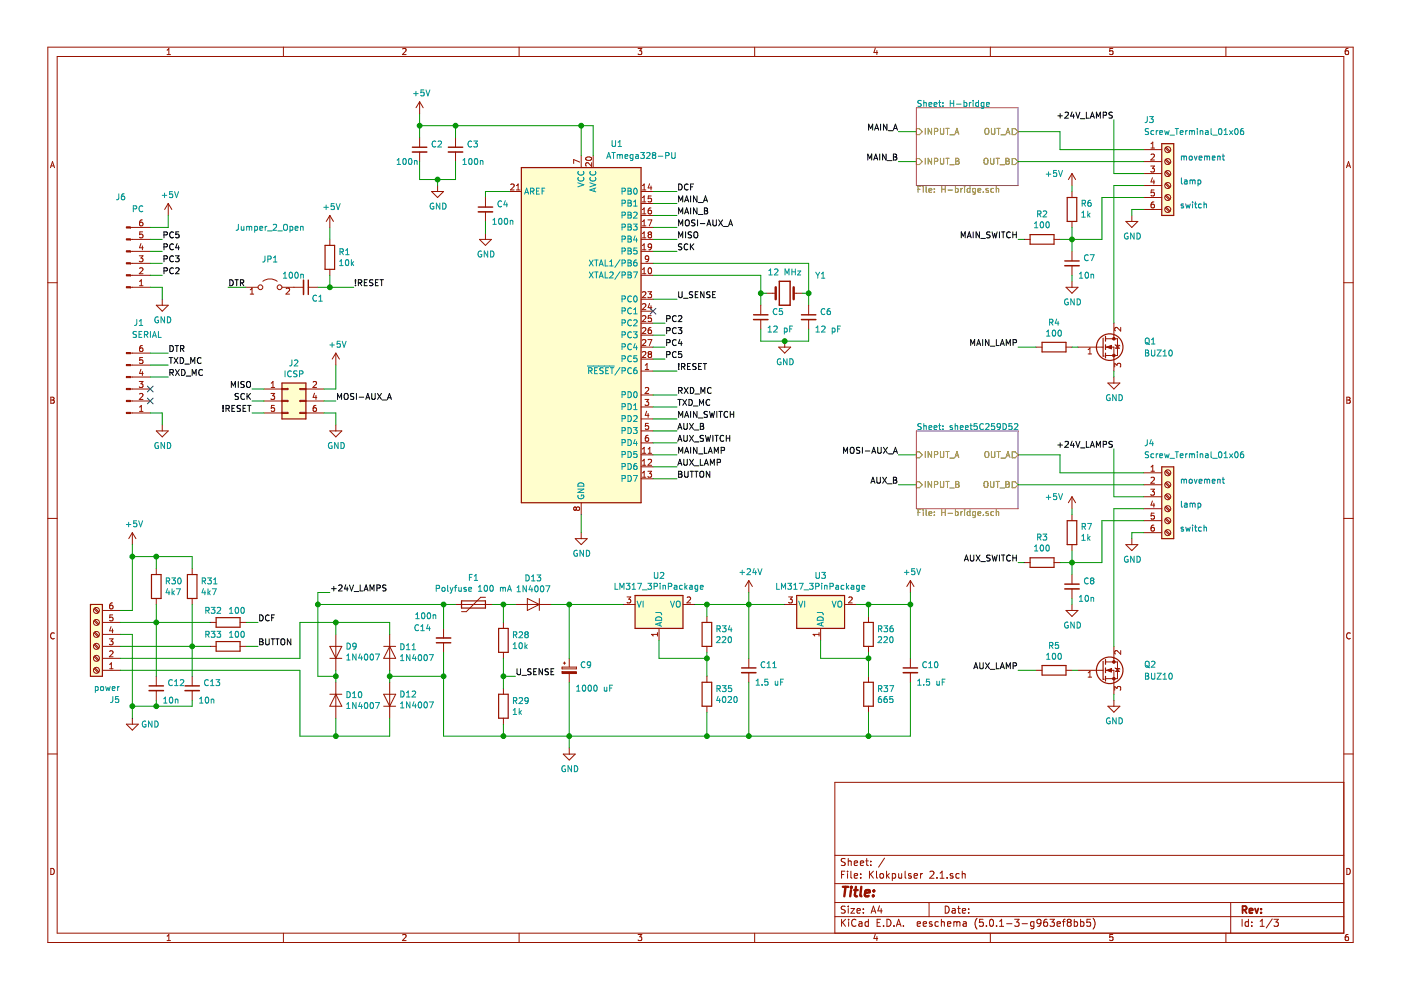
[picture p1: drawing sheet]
EESchema Schematic File Version 4
LIBS:Klokpulser 2.1-cache
EELAYER 26 0
EELAYER END
$Descr A4 11693 8268
encoding utf-8
Sheet 1 3
Title ""
Date ""
Rev ""
Comp ""
Comment1 ""
Comment2 ""
Comment3 ""
Comment4 ""
$EndDescr
$Comp
L MCU_Microchip_ATmega:ATmega328-PU U1
U 1 1
P 4850 2800
F 0 "U1" H 5200 4400 50  0000 R CNN
F 1 "ATmega328-PU" H 5650 4300 50  0000 R CNN
F 2 "Package_DIP:DIP-28_W7.62mm" H 4850 2800 50  0001 C CIN
F 3 "http://ww1.microchip.com/downloads/en/DeviceDoc/ATmega328_P%20AVR%20MCU%20with%20picoPower%20Technology%20Data%20Sheet%2040001984A.pdf" H 4850 2800 50  0001 C CNN
	1    4850 2800
	1    0    0    -1  
$EndComp
Wire Wire Line
	5650 3100 5450 3100
Text Label 5650 3100 0    50   ~ 0
!RESET
Wire Wire Line
	4950 1300 4950 1050
Wire Wire Line
	4950 1050 4850 1050
Wire Wire Line
	4850 1300 4850 1050
Connection ~ 4850 1050
Wire Wire Line
	4850 1050 3800 1050
$Comp
L power:GND #PWR08
U 1 1
P 4850 4450
F 0 "#PWR08" H 4850 4200 50  0001 C CNN
F 1 "GND" H 4855 4277 50  0000 C CNN
F 2 "" H 4850 4450 50  0001 C CNN
F 3 "" H 4850 4450 50  0001 C CNN
	1    4850 4450
	1    0    0    -1  
$EndComp
$Comp
L Device:C_Small C3
U 1 1
P 3800 1250
F 0 "C3" H 3892 1296 50  0000 L CNN
F 1 "100n" H 3850 1150 50  0000 L CNN
F 2 "Capacitor_THT:C_Rect_L7.0mm_W3.5mm_P2.50mm_P5.00mm" H 3800 1250 50  0001 C CNN
F 3 "~" H 3800 1250 50  0001 C CNN
	1    3800 1250
	1    0    0    -1  
$EndComp
$Comp
L Device:C_Small C2
U 1 1
P 3500 1250
F 0 "C2" H 3592 1296 50  0000 L CNN
F 1 "100n" H 3300 1150 50  0000 L CNN
F 2 "Capacitor_THT:C_Rect_L7.0mm_W3.5mm_P2.50mm_P5.00mm" H 3500 1250 50  0001 C CNN
F 3 "~" H 3500 1250 50  0001 C CNN
	1    3500 1250
	1    0    0    -1  
$EndComp
Wire Wire Line
	3500 1150 3500 1050
Connection ~ 3500 1050
Wire Wire Line
	3500 1050 3500 950 
Wire Wire Line
	3800 1150 3800 1050
Wire Wire Line
	3800 1050 3500 1050
Wire Wire Line
	3500 1350 3500 1500
Wire Wire Line
	3500 1500 3650 1500
Wire Wire Line
	3800 1500 3800 1350
$Comp
L power:GND #PWR04
U 1 1
P 3650 1550
F 0 "#PWR04" H 3650 1300 50  0001 C CNN
F 1 "GND" H 3655 1377 50  0000 C CNN
F 2 "" H 3650 1550 50  0001 C CNN
F 3 "" H 3650 1550 50  0001 C CNN
	1    3650 1550
	1    0    0    -1  
$EndComp
Wire Wire Line
	3650 1550 3650 1500
Connection ~ 3650 1500
Wire Wire Line
	3650 1500 3800 1500
$Comp
L power:+5V #PWR03
U 1 1
P 3500 950
F 0 "#PWR03" H 3500 800 50  0001 C CNN
F 1 "+5V" H 3515 1123 50  0000 C CNN
F 2 "" H 3500 950 50  0001 C CNN
F 3 "" H 3500 950 50  0001 C CNN
	1    3500 950 
	1    0    0    -1  
$EndComp
Wire Wire Line
	4250 1600 4050 1600
Wire Wire Line
	4050 1600 4050 1650
$Comp
L Device:C_Small C4
U 1 1
P 4050 1750
F 0 "C4" H 4142 1796 50  0000 L CNN
F 1 "100n" H 4100 1650 50  0000 L CNN
F 2 "Capacitor_THT:C_Rect_L7.0mm_W3.5mm_P2.50mm_P5.00mm" H 4050 1750 50  0001 C CNN
F 3 "~" H 4050 1750 50  0001 C CNN
	1    4050 1750
	1    0    0    -1  
$EndComp
$Comp
L power:GND #PWR07
U 1 1
P 4050 1950
F 0 "#PWR07" H 4050 1700 50  0001 C CNN
F 1 "GND" H 4055 1777 50  0000 C CNN
F 2 "" H 4050 1950 50  0001 C CNN
F 3 "" H 4050 1950 50  0001 C CNN
	1    4050 1950
	1    0    0    -1  
$EndComp
Wire Wire Line
	4050 1950 4050 1850
Wire Wire Line
	4850 4450 4850 4300
$Comp
L Connector:Screw_Terminal_01x06 J3
U 1 1
P 9750 1450
F 0 "J3" H 9550 1900 50  0000 L CNN
F 1 "Screw_Terminal_01x06" H 9550 1800 50  0000 L CNN
F 2 "Connector_Phoenix_MC:PhoenixContact_MC_1,5_6-G-3.81_1x06_P3.81mm_Horizontal" H 9750 1450 50  0001 C CNN
F 3 "~" H 9750 1450 50  0001 C CNN
	1    9750 1450
	1    0    0    -1  
$EndComp
Wire Wire Line
	5450 2100 5650 2100
Wire Wire Line
	5450 2300 6350 2300
Wire Wire Line
	6350 2300 6350 2450
Wire Wire Line
	5450 2200 6750 2200
Wire Wire Line
	6750 2200 6750 2450
$Comp
L Device:Crystal Y1
U 1 1
P 6550 2450
F 0 "Y1" H 6850 2600 50  0000 C CNN
F 1 "12 MHz" H 6550 2627 50  0000 C CNN
F 2 "Crystal:Crystal_HC49-U_Vertical" H 6550 2450 50  0001 C CNN
F 3 "~" H 6550 2450 50  0001 C CNN
	1    6550 2450
	1    0    0    -1  
$EndComp
Wire Wire Line
	6400 2450 6350 2450
Connection ~ 6350 2450
Wire Wire Line
	6350 2450 6350 2550
Wire Wire Line
	6700 2450 6750 2450
Connection ~ 6750 2450
Wire Wire Line
	6750 2450 6750 2550
$Comp
L Device:C_Small C5
U 1 1
P 6350 2650
F 0 "C5" H 6442 2696 50  0000 L CNN
F 1 "12 pF" H 6400 2550 50  0000 L CNN
F 2 "Capacitor_THT:C_Rect_L7.0mm_W2.0mm_P5.00mm" H 6350 2650 50  0001 C CNN
F 3 "~" H 6350 2650 50  0001 C CNN
	1    6350 2650
	1    0    0    -1  
$EndComp
$Comp
L Device:C_Small C6
U 1 1
P 6750 2650
F 0 "C6" H 6842 2696 50  0000 L CNN
F 1 "12 pF" H 6800 2550 50  0000 L CNN
F 2 "Capacitor_THT:C_Rect_L7.0mm_W2.0mm_P5.00mm" H 6750 2650 50  0001 C CNN
F 3 "~" H 6750 2650 50  0001 C CNN
	1    6750 2650
	1    0    0    -1  
$EndComp
Wire Wire Line
	6350 2750 6350 2850
Wire Wire Line
	6350 2850 6550 2850
Wire Wire Line
	6750 2850 6750 2750
$Comp
L power:GND #PWR09
U 1 1
P 6550 2850
F 0 "#PWR09" H 6550 2600 50  0001 C CNN
F 1 "GND" H 6555 2677 50  0000 C CNN
F 2 "" H 6550 2850 50  0001 C CNN
F 3 "" H 6550 2850 50  0001 C CNN
	1    6550 2850
	1    0    0    -1  
$EndComp
Connection ~ 6550 2850
Wire Wire Line
	6550 2850 6750 2850
Wire Wire Line
	5450 1700 5650 1700
Wire Wire Line
	5450 1800 5650 1800
Text Label 5650 1700 0    50   ~ 0
MAIN_A
Text Label 5650 1800 0    50   ~ 0
MAIN_B
Wire Wire Line
	5450 1900 5650 1900
Wire Wire Line
	5450 3600 5650 3600
Text Label 5650 1900 0    50   ~ 0
MOSI-AUX_A
Text Label 5650 3600 0    50   ~ 0
AUX_B
Wire Wire Line
	5450 2000 5650 2000
Text Label 5650 2000 0    50   ~ 0
MISO
Text Label 5650 2100 0    50   ~ 0
SCK
$Comp
L Connector_Generic:Conn_02x03_Odd_Even J2
U 1 1
P 2400 3350
F 0 "J2" H 2450 3667 50  0000 C CNN
F 1 "ICSP" H 2450 3576 50  0000 C CNN
F 2 "Connector_PinHeader_2.54mm:PinHeader_2x03_P2.54mm_Vertical" H 2400 3350 50  0001 C CNN
F 3 "~" H 2400 3350 50  0001 C CNN
	1    2400 3350
	1    0    0    -1  
$EndComp
Wire Wire Line
	2700 3250 2800 3250
Wire Wire Line
	2700 3350 2800 3350
Wire Wire Line
	2700 3450 2800 3450
Wire Wire Line
	2800 3450 2800 3550
$Comp
L power:GND #PWR06
U 1 1
P 2800 3550
F 0 "#PWR06" H 2800 3300 50  0001 C CNN
F 1 "GND" H 2805 3377 50  0000 C CNN
F 2 "" H 2800 3550 50  0001 C CNN
F 3 "" H 2800 3550 50  0001 C CNN
	1    2800 3550
	1    0    0    -1  
$EndComp
Wire Wire Line
	2800 3250 2800 3050
$Comp
L power:+5V #PWR05
U 1 1
P 2800 3050
F 0 "#PWR05" H 2800 2900 50  0001 C CNN
F 1 "+5V" H 2815 3223 50  0000 C CNN
F 2 "" H 2800 3050 50  0001 C CNN
F 3 "" H 2800 3050 50  0001 C CNN
	1    2800 3050
	1    0    0    -1  
$EndComp
Wire Wire Line
	2200 3250 2100 3250
Wire Wire Line
	2200 3350 2100 3350
Wire Wire Line
	2200 3450 2100 3450
Text Label 2100 3450 2    50   ~ 0
!RESET
Text Label 2100 3350 2    50   ~ 0
SCK
Text Label 2100 3250 2    50   ~ 0
MISO
Text Label 2800 3350 0    50   ~ 0
MOSI-AUX_A
$Comp
L Connector:Conn_01x06_Male J1
U 1 1
P 1050 3250
F 0 "J1" H 1200 2700 50  0000 R CNN
F 1 "SERIAL" H 1350 2800 50  0000 R CNN
F 2 "Connector_PinHeader_2.54mm:PinHeader_1x06_P2.54mm_Vertical" H 1050 3250 50  0001 C CNN
F 3 "~" H 1050 3250 50  0001 C CNN
	1    1050 3250
	1    0    0    1   
$EndComp
Wire Wire Line
	1250 3450 1350 3450
Wire Wire Line
	1350 3450 1350 3550
$Comp
L power:GND #PWR01
U 1 1
P 1350 3550
F 0 "#PWR01" H 1350 3300 50  0001 C CNN
F 1 "GND" H 1355 3377 50  0000 C CNN
F 2 "" H 1350 3550 50  0001 C CNN
F 3 "" H 1350 3550 50  0001 C CNN
	1    1350 3550
	1    0    0    -1  
$EndComp
Wire Wire Line
	1250 2950 1400 2950
Wire Wire Line
	1250 3050 1400 3050
Wire Wire Line
	1250 3150 1400 3150
Text Label 1400 2950 0    50   ~ 0
DTR
Text Label 1400 3050 0    50   ~ 0
TXD_MC
Text Label 1400 3150 0    50   ~ 0
RXD_MC
Wire Wire Line
	5450 3300 5650 3300
Wire Wire Line
	5450 3400 5650 3400
Text Label 5650 3300 0    50   ~ 0
RXD_MC
Text Label 5650 3400 0    50   ~ 0
TXD_MC
$Comp
L Device:C_Small C1
U 1 1
P 2550 2400
F 0 "C1" V 2642 2446 50  0000 L CNN
F 1 "100n" V 2450 2200 50  0000 L CNN
F 2 "Capacitor_THT:C_Rect_L7.0mm_W3.5mm_P2.50mm_P5.00mm" H 2550 2400 50  0001 C CNN
F 3 "~" H 2550 2400 50  0001 C CNN
	1    2550 2400
	0    1    1    0   
$EndComp
$Comp
L Device:R R1
U 1 1
P 2750 2150
F 0 "R1" H 2820 2196 50  0000 L CNN
F 1 "10k" H 2820 2105 50  0000 L CNN
F 2 "Resistor_THT:R_Axial_DIN0207_L6.3mm_D2.5mm_P10.16mm_Horizontal" V 2680 2150 50  0001 C CNN
F 3 "~" H 2750 2150 50  0001 C CNN
	1    2750 2150
	1    0    0    -1  
$EndComp
Wire Wire Line
	2650 2400 2750 2400
Wire Wire Line
	2750 2300 2750 2400
Connection ~ 2750 2400
Wire Wire Line
	2750 2400 2950 2400
Wire Wire Line
	2750 2000 2750 1900
$Comp
L power:+5V #PWR02
U 1 1
P 2750 1900
F 0 "#PWR02" H 2750 1750 50  0001 C CNN
F 1 "+5V" H 2765 2073 50  0000 C CNN
F 2 "" H 2750 1900 50  0001 C CNN
F 3 "" H 2750 1900 50  0001 C CNN
	1    2750 1900
	1    0    0    -1  
$EndComp
Text Label 2950 2400 0    50   ~ 0
!RESET
Wire Wire Line
	8500 1100 8850 1100
Wire Wire Line
	8850 1100 8850 1250
Wire Wire Line
	9550 1750 9450 1750
$Comp
L power:GND #PWR0105
U 1 1
P 9300 3150
F 0 "#PWR0105" H 9300 2900 50  0001 C CNN
F 1 "GND" H 9305 2977 50  0000 C CNN
F 2 "" H 9300 3150 50  0001 C CNN
F 3 "" H 9300 3150 50  0001 C CNN
	1    9300 3150
	1    0    0    -1  
$EndComp
Wire Wire Line
	9550 1450 9300 1450
Wire Wire Line
	9300 1450 9300 1000
Wire Wire Line
	7650 1100 7500 1100
Wire Wire Line
	7650 1350 7500 1350
Text Label 7500 1100 2    50   ~ 0
MAIN_A
Text Label 7500 1350 2    50   ~ 0
MAIN_B
Wire Wire Line
	8850 1250 9550 1250
$Sheet
S 7650 900  850  650 
U 5C1E93EA
F0 "H-bridge" 50
F1 "H-bridge.sch" 50
F2 "OUT_A" O R 8500 1100 50 
F3 "OUT_B" O R 8500 1350 50 
F4 "INPUT_A" I L 7650 1100 50 
F5 "INPUT_B" I L 7650 1350 50 
$EndSheet
Wire Wire Line
	5450 3800 5650 3800
Wire Wire Line
	5450 3900 5650 3900
Text Label 5650 3800 0    50   ~ 0
MAIN_LAMP
Text Label 5650 3900 0    50   ~ 0
AUX_LAMP
$Comp
L Device:Q_NMOS_GDS Q1
U 1 1
P 9200 2900
F 0 "Q1" H 9550 2950 50  0000 L CNN
F 1 "BUZ10" H 9550 2850 50  0000 L CNN
F 2 "Package_TO_SOT_THT:TO-220-3_Vertical" H 9400 3000 50  0001 C CNN
F 3 "~" H 9200 2900 50  0001 C CNN
	1    9200 2900
	1    0    0    -1  
$EndComp
Wire Wire Line
	8500 1350 9550 1350
$Comp
L Device:R R4
U 1 1
P 8800 2900
F 0 "R4" V 8593 2900 50  0000 C CNN
F 1 "100" V 8684 2900 50  0000 C CNN
F 2 "Resistor_THT:R_Axial_DIN0207_L6.3mm_D2.5mm_P10.16mm_Horizontal" V 8730 2900 50  0001 C CNN
F 3 "~" H 8800 2900 50  0001 C CNN
	1    8800 2900
	0    1    1    0   
$EndComp
Wire Wire Line
	8950 2900 9000 2900
Wire Wire Line
	8650 2900 8500 2900
Text Label 8500 2900 2    50   ~ 0
MAIN_LAMP
$Comp
L Device:R R6
U 1 1
P 8950 1750
F 0 "R6" H 8880 1704 50  0000 R CNN
F 1 "1k" H 8880 1795 50  0000 R CNN
F 2 "Resistor_THT:R_Axial_DIN0207_L6.3mm_D2.5mm_P10.16mm_Horizontal" V 8880 1750 50  0001 C CNN
F 3 "~" H 8950 1750 50  0001 C CNN
	1    8950 1750
	-1   0    0    1   
$EndComp
$Comp
L Device:R R2
U 1 1
P 8700 2000
F 0 "R2" V 8907 2000 50  0000 C CNN
F 1 "100" V 8816 2000 50  0000 C CNN
F 2 "Resistor_THT:R_Axial_DIN0207_L6.3mm_D2.5mm_P10.16mm_Horizontal" V 8630 2000 50  0001 C CNN
F 3 "~" H 8700 2000 50  0001 C CNN
	1    8700 2000
	0    -1   -1   0   
$EndComp
$Comp
L Device:C_Small C7
U 1 1
P 8950 2200
F 0 "C7" H 9042 2246 50  0000 L CNN
F 1 "10n" H 9000 2100 50  0000 L CNN
F 2 "Capacitor_THT:C_Rect_L7.0mm_W3.5mm_P2.50mm_P5.00mm" H 8950 2200 50  0001 C CNN
F 3 "~" H 8950 2200 50  0001 C CNN
	1    8950 2200
	1    0    0    -1  
$EndComp
Wire Wire Line
	9300 3100 9300 3150
Wire Wire Line
	8850 2000 8950 2000
Wire Wire Line
	9200 2000 9200 1650
Wire Wire Line
	9200 1650 9550 1650
Wire Wire Line
	8950 2100 8950 2000
Connection ~ 8950 2000
Wire Wire Line
	8950 2000 9200 2000
Wire Wire Line
	8950 1900 8950 2000
$Comp
L power:GND #PWR0107
U 1 1
P 8950 2350
F 0 "#PWR0107" H 8950 2100 50  0001 C CNN
F 1 "GND" H 8955 2177 50  0000 C CNN
F 2 "" H 8950 2350 50  0001 C CNN
F 3 "" H 8950 2350 50  0001 C CNN
	1    8950 2350
	1    0    0    -1  
$EndComp
$Comp
L power:GND #PWR0108
U 1 1
P 9450 1800
F 0 "#PWR0108" H 9450 1550 50  0001 C CNN
F 1 "GND" H 9455 1627 50  0000 C CNN
F 2 "" H 9450 1800 50  0001 C CNN
F 3 "" H 9450 1800 50  0001 C CNN
	1    9450 1800
	1    0    0    -1  
$EndComp
Wire Wire Line
	9450 1800 9450 1750
Wire Wire Line
	8950 2350 8950 2300
Wire Wire Line
	8550 2000 8500 2000
Text Label 8500 2000 2    50   ~ 0
MAIN_SWITCH
$Comp
L power:+5V #PWR0109
U 1 1
P 8950 1550
F 0 "#PWR0109" H 8950 1400 50  0001 C CNN
F 1 "+5V" H 8800 1650 50  0000 C CNN
F 2 "" H 8950 1550 50  0001 C CNN
F 3 "" H 8950 1550 50  0001 C CNN
	1    8950 1550
	1    0    0    -1  
$EndComp
Wire Wire Line
	8950 1600 8950 1550
Wire Wire Line
	9300 1550 9300 2700
Text Notes 9850 1350 0    50   ~ 0
movement
Text Notes 9850 1550 0    50   ~ 0
lamp
Text Notes 9850 1750 0    50   ~ 0
switch
$Comp
L Connector:Screw_Terminal_01x06 J4
U 1 1
P 9750 4150
F 0 "J4" H 9550 4600 50  0000 L CNN
F 1 "Screw_Terminal_01x06" H 9550 4500 50  0000 L CNN
F 2 "Connector_Phoenix_MC:PhoenixContact_MC_1,5_6-G-3.81_1x06_P3.81mm_Horizontal" H 9750 4150 50  0001 C CNN
F 3 "~" H 9750 4150 50  0001 C CNN
	1    9750 4150
	1    0    0    -1  
$EndComp
Wire Wire Line
	8500 3800 8850 3800
Wire Wire Line
	8850 3800 8850 3950
Wire Wire Line
	9550 4450 9450 4450
$Comp
L power:GND #PWR0110
U 1 1
P 9300 5850
F 0 "#PWR0110" H 9300 5600 50  0001 C CNN
F 1 "GND" H 9305 5677 50  0000 C CNN
F 2 "" H 9300 5850 50  0001 C CNN
F 3 "" H 9300 5850 50  0001 C CNN
	1    9300 5850
	1    0    0    -1  
$EndComp
Wire Wire Line
	9550 4150 9300 4150
Wire Wire Line
	9300 4150 9300 3750
Wire Wire Line
	7650 3800 7500 3800
Wire Wire Line
	7650 4050 7500 4050
Text Label 7500 3800 2    50   ~ 0
MOSI-AUX_A
Text Label 7500 4050 2    50   ~ 0
AUX_B
Wire Wire Line
	8850 3950 9550 3950
$Sheet
S 7650 3600 850  650 
U 5C259D75
F0 "sheet5C259D52" 50
F1 "H-bridge.sch" 50
F2 "OUT_A" O R 8500 3800 50 
F3 "OUT_B" O R 8500 4050 50 
F4 "INPUT_A" I L 7650 3800 50 
F5 "INPUT_B" I L 7650 4050 50 
$EndSheet
$Comp
L Device:Q_NMOS_GDS Q2
U 1 1
P 9200 5600
F 0 "Q2" H 9550 5650 50  0000 L CNN
F 1 "BUZ10" H 9550 5550 50  0000 L CNN
F 2 "Package_TO_SOT_THT:TO-220-3_Vertical" H 9400 5700 50  0001 C CNN
F 3 "~" H 9200 5600 50  0001 C CNN
	1    9200 5600
	1    0    0    -1  
$EndComp
Wire Wire Line
	8500 4050 9550 4050
$Comp
L Device:R R5
U 1 1
P 8800 5600
F 0 "R5" V 8593 5600 50  0000 C CNN
F 1 "100" V 8684 5600 50  0000 C CNN
F 2 "Resistor_THT:R_Axial_DIN0207_L6.3mm_D2.5mm_P10.16mm_Horizontal" V 8730 5600 50  0001 C CNN
F 3 "~" H 8800 5600 50  0001 C CNN
	1    8800 5600
	0    1    1    0   
$EndComp
Wire Wire Line
	8950 5600 9000 5600
Wire Wire Line
	8650 5600 8500 5600
Text Label 8500 5600 2    50   ~ 0
AUX_LAMP
$Comp
L Device:R R7
U 1 1
P 8950 4450
F 0 "R7" H 8880 4404 50  0000 R CNN
F 1 "1k" H 8880 4495 50  0000 R CNN
F 2 "Resistor_THT:R_Axial_DIN0207_L6.3mm_D2.5mm_P10.16mm_Horizontal" V 8880 4450 50  0001 C CNN
F 3 "~" H 8950 4450 50  0001 C CNN
	1    8950 4450
	-1   0    0    1   
$EndComp
$Comp
L Device:R R3
U 1 1
P 8700 4700
F 0 "R3" V 8907 4700 50  0000 C CNN
F 1 "100" V 8816 4700 50  0000 C CNN
F 2 "Resistor_THT:R_Axial_DIN0207_L6.3mm_D2.5mm_P10.16mm_Horizontal" V 8630 4700 50  0001 C CNN
F 3 "~" H 8700 4700 50  0001 C CNN
	1    8700 4700
	0    -1   -1   0   
$EndComp
$Comp
L Device:C_Small C8
U 1 1
P 8950 4900
F 0 "C8" H 9042 4946 50  0000 L CNN
F 1 "10n" H 9000 4800 50  0000 L CNN
F 2 "Capacitor_THT:C_Rect_L7.0mm_W3.5mm_P2.50mm_P5.00mm" H 8950 4900 50  0001 C CNN
F 3 "~" H 8950 4900 50  0001 C CNN
	1    8950 4900
	1    0    0    -1  
$EndComp
Wire Wire Line
	9300 5800 9300 5850
Wire Wire Line
	8850 4700 8950 4700
Wire Wire Line
	9200 4700 9200 4350
Wire Wire Line
	9200 4350 9550 4350
Wire Wire Line
	8950 4800 8950 4700
Connection ~ 8950 4700
Wire Wire Line
	8950 4700 9200 4700
Wire Wire Line
	8950 4600 8950 4700
$Comp
L power:GND #PWR0112
U 1 1
P 8950 5050
F 0 "#PWR0112" H 8950 4800 50  0001 C CNN
F 1 "GND" H 8955 4877 50  0000 C CNN
F 2 "" H 8950 5050 50  0001 C CNN
F 3 "" H 8950 5050 50  0001 C CNN
	1    8950 5050
	1    0    0    -1  
$EndComp
$Comp
L power:GND #PWR0113
U 1 1
P 9450 4500
F 0 "#PWR0113" H 9450 4250 50  0001 C CNN
F 1 "GND" H 9455 4327 50  0000 C CNN
F 2 "" H 9450 4500 50  0001 C CNN
F 3 "" H 9450 4500 50  0001 C CNN
	1    9450 4500
	1    0    0    -1  
$EndComp
Wire Wire Line
	9450 4500 9450 4450
Wire Wire Line
	8950 5050 8950 5000
Wire Wire Line
	8550 4700 8500 4700
Text Label 8500 4700 2    50   ~ 0
AUX_SWITCH
$Comp
L power:+5V #PWR0114
U 1 1
P 8950 4250
F 0 "#PWR0114" H 8950 4100 50  0001 C CNN
F 1 "+5V" H 8800 4350 50  0000 C CNN
F 2 "" H 8950 4250 50  0001 C CNN
F 3 "" H 8950 4250 50  0001 C CNN
	1    8950 4250
	1    0    0    -1  
$EndComp
Wire Wire Line
	8950 4300 8950 4250
Wire Wire Line
	9300 4250 9300 5400
Text Notes 9850 4050 0    50   ~ 0
movement
Text Notes 9850 4250 0    50   ~ 0
lamp
Text Notes 9850 4450 0    50   ~ 0
switch
Wire Wire Line
	5450 1600 5650 1600
Text Label 5650 1600 0    50   ~ 0
DCF
Wire Wire Line
	5450 3500 5650 3500
Wire Wire Line
	5450 3700 5650 3700
Text Label 5650 3500 0    50   ~ 0
MAIN_SWITCH
Text Label 5650 3700 0    50   ~ 0
AUX_SWITCH
Wire Wire Line
	9300 4250 9550 4250
Wire Wire Line
	9300 1550 9550 1550
NoConn ~ 1250 3250
NoConn ~ 1250 3350
$Comp
L Connector:Screw_Terminal_01x06 J5
U 1 1
P 800 5400
F 0 "J5" H 600 5850 50  0000 L CNN
F 1 "power" H 600 5750 50  0000 L CNN
F 2 "Connector_Phoenix_MC:PhoenixContact_MC_1,5_6-G-3.81_1x06_P3.81mm_Horizontal" H 800 5400 50  0001 C CNN
F 3 "~" H 800 5400 50  0001 C CNN
	1    800  5400
	-1   0    0    1   
$EndComp
$Comp
L Diode:1N4007 D10
U 1 1
P 2800 5850
F 0 "D10" V 2754 5929 50  0000 L CNN
F 1 "1N4007" V 2845 5929 50  0000 L CNN
F 2 "Diode_THT:D_DO-41_SOD81_P10.16mm_Horizontal" H 2800 5675 50  0001 C CNN
F 3 "http://www.vishay.com/docs/88503/1n4001.pdf" H 2800 5850 50  0001 C CNN
	1    2800 5850
	0    1    1    0   
$EndComp
$Comp
L Diode:1N4007 D12
U 1 1
P 3250 5850
F 0 "D12" V 3296 5929 50  0000 L CNN
F 1 "1N4007" V 3205 5929 50  0000 L CNN
F 2 "Diode_THT:D_DO-41_SOD81_P10.16mm_Horizontal" H 3250 5675 50  0001 C CNN
F 3 "http://www.vishay.com/docs/88503/1n4001.pdf" H 3250 5850 50  0001 C CNN
	1    3250 5850
	0    1    -1   0   
$EndComp
$Comp
L Diode:1N4007 D9
U 1 1
P 2800 5450
F 0 "D9" V 2846 5529 50  0000 L CNN
F 1 "1N4007" V 2755 5529 50  0000 L CNN
F 2 "Diode_THT:D_DO-41_SOD81_P10.16mm_Horizontal" H 2800 5275 50  0001 C CNN
F 3 "http://www.vishay.com/docs/88503/1n4001.pdf" H 2800 5450 50  0001 C CNN
	1    2800 5450
	0    1    -1   0   
$EndComp
$Comp
L Diode:1N4007 D11
U 1 1
P 3250 5450
F 0 "D11" V 3204 5529 50  0000 L CNN
F 1 "1N4007" V 3295 5529 50  0000 L CNN
F 2 "Diode_THT:D_DO-41_SOD81_P10.16mm_Horizontal" H 3250 5275 50  0001 C CNN
F 3 "http://www.vishay.com/docs/88503/1n4001.pdf" H 3250 5450 50  0001 C CNN
	1    3250 5450
	0    1    1    0   
$EndComp
Wire Wire Line
	2500 6150 2800 6150
Wire Wire Line
	2800 6150 2800 6000
Wire Wire Line
	2500 5600 2500 6150
Wire Wire Line
	2800 6150 3250 6150
Wire Wire Line
	3250 6150 3250 6000
Connection ~ 2800 6150
Wire Wire Line
	2800 5700 2800 5650
Wire Wire Line
	1000 5500 2500 5500
Wire Wire Line
	2500 5500 2500 5200
Wire Wire Line
	2500 5200 2800 5200
Wire Wire Line
	2800 5200 2800 5300
Wire Wire Line
	2800 5200 3250 5200
Wire Wire Line
	3250 5200 3250 5300
Connection ~ 2800 5200
Wire Wire Line
	2800 5650 2650 5650
Wire Wire Line
	2650 5650 2650 5050
Connection ~ 2800 5650
Wire Wire Line
	2800 5650 2800 5600
Wire Wire Line
	3250 5650 3700 5650
Wire Wire Line
	3700 5650 3700 6150
Wire Wire Line
	3700 6150 4200 6150
Wire Wire Line
	1000 5100 1100 5100
Wire Wire Line
	1100 5100 1100 4650
$Comp
L power:GND #PWR0106
U 1 1
P 1100 6000
F 0 "#PWR0106" H 1100 5750 50  0001 C CNN
F 1 "GND" H 1250 5950 50  0000 C CNN
F 2 "" H 1100 6000 50  0001 C CNN
F 3 "" H 1100 6000 50  0001 C CNN
	1    1100 6000
	1    0    0    -1  
$EndComp
$Comp
L power:+5V #PWR0111
U 1 1
P 1100 4550
F 0 "#PWR0111" H 1100 4400 50  0001 C CNN
F 1 "+5V" H 1115 4723 50  0000 C CNN
F 2 "" H 1100 4550 50  0001 C CNN
F 3 "" H 1100 4550 50  0001 C CNN
	1    1100 4550
	1    0    0    -1  
$EndComp
Wire Wire Line
	2650 5050 2650 4950
Wire Wire Line
	2650 4950 2750 4950
Connection ~ 2650 5050
Text Label 2750 4950 0    50   ~ 0
+24V_LAMPS
Text Label 9300 1000 2    50   ~ 0
+24V_LAMPS
Text Label 9300 3750 2    50   ~ 0
+24V_LAMPS
$Comp
L Diode:1N4007 D13
U 1 1
P 4450 5050
F 0 "D13" H 4450 4834 50  0000 C CNN
F 1 "1N4007" H 4450 4925 50  0000 C CNN
F 2 "Diode_THT:D_DO-41_SOD81_P10.16mm_Horizontal" H 4450 4875 50  0001 C CNN
F 3 "http://www.vishay.com/docs/88503/1n4001.pdf" H 4450 5050 50  0001 C CNN
	1    4450 5050
	-1   0    0    1   
$EndComp
Wire Wire Line
	4600 5050 4750 5050
$Comp
L Device:CP_Small C9
U 1 1
P 4750 5600
F 0 "C9" H 4838 5646 50  0000 L CNN
F 1 "1000 uF " H 4800 5450 50  0000 L CNN
F 2 "Capacitor_THT:CP_Radial_D16.0mm_P7.50mm" H 4750 5600 50  0001 C CNN
F 3 "~" H 4750 5600 50  0001 C CNN
	1    4750 5600
	1    0    0    -1  
$EndComp
Wire Wire Line
	4750 6150 4750 5700
Wire Wire Line
	4750 5500 4750 5050
Wire Wire Line
	3250 5600 3250 5650
Connection ~ 3250 5650
Wire Wire Line
	3250 5650 3250 5700
$Comp
L Device:R R28
U 1 1
P 4200 5350
F 0 "R28" H 4270 5396 50  0000 L CNN
F 1 "10k" H 4270 5305 50  0000 L CNN
F 2 "Resistor_THT:R_Axial_DIN0207_L6.3mm_D2.5mm_P10.16mm_Horizontal" V 4130 5350 50  0001 C CNN
F 3 "~" H 4200 5350 50  0001 C CNN
	1    4200 5350
	1    0    0    -1  
$EndComp
$Comp
L Device:R R29
U 1 1
P 4200 5900
F 0 "R29" H 4270 5946 50  0000 L CNN
F 1 "1k" H 4270 5855 50  0000 L CNN
F 2 "Resistor_THT:R_Axial_DIN0207_L6.3mm_D2.5mm_P10.16mm_Horizontal" V 4130 5900 50  0001 C CNN
F 3 "~" H 4200 5900 50  0001 C CNN
	1    4200 5900
	1    0    0    -1  
$EndComp
Wire Wire Line
	4200 6150 4200 6050
Connection ~ 4200 6150
Wire Wire Line
	4200 5750 4200 5650
Wire Wire Line
	4200 5200 4200 5050
Wire Wire Line
	4200 5050 4300 5050
Wire Wire Line
	4200 5650 4300 5650
Connection ~ 4200 5650
Wire Wire Line
	4200 5650 4200 5500
Text Label 4300 5650 0    50   ~ 0
U_SENSE
$Comp
L power:GND #PWR0119
U 1 1
P 4750 6250
F 0 "#PWR0119" H 4750 6000 50  0001 C CNN
F 1 "GND" H 4755 6077 50  0000 C CNN
F 2 "" H 4750 6250 50  0001 C CNN
F 3 "" H 4750 6250 50  0001 C CNN
	1    4750 6250
	1    0    0    -1  
$EndComp
Wire Wire Line
	4750 6250 4750 6150
Connection ~ 4750 6150
$Comp
L power:+24V #PWR0120
U 1 1
P 6250 4950
F 0 "#PWR0120" H 6250 4800 50  0001 C CNN
F 1 "+24V" H 6265 5123 50  0000 C CNN
F 2 "" H 6250 4950 50  0001 C CNN
F 3 "" H 6250 4950 50  0001 C CNN
	1    6250 4950
	1    0    0    -1  
$EndComp
$Comp
L Device:C_Small C11
U 1 1
P 6250 5600
F 0 "C11" H 6342 5646 50  0000 L CNN
F 1 "1.5 uF" H 6300 5500 50  0000 L CNN
F 2 "Capacitor_THT:C_Rect_L7.0mm_W6.0mm_P5.00mm" H 6250 5600 50  0001 C CNN
F 3 "~" H 6250 5600 50  0001 C CNN
	1    6250 5600
	1    0    0    -1  
$EndComp
Wire Wire Line
	5900 5050 6250 5050
Wire Wire Line
	6250 5500 6250 5050
Connection ~ 6250 5050
Wire Wire Line
	6250 5050 6550 5050
$Comp
L power:+5V #PWR0121
U 1 1
P 7600 4950
F 0 "#PWR0121" H 7600 4800 50  0001 C CNN
F 1 "+5V" H 7615 5123 50  0000 C CNN
F 2 "" H 7600 4950 50  0001 C CNN
F 3 "" H 7600 4950 50  0001 C CNN
	1    7600 4950
	1    0    0    -1  
$EndComp
Wire Wire Line
	5650 2500 5450 2500
Text Label 5650 2500 0    50   ~ 0
U_SENSE
Wire Wire Line
	5450 4000 5650 4000
Text Label 5650 4000 0    50   ~ 0
BUTTON
$Comp
L Device:R R31
U 1 1
P 1600 4900
F 0 "R31" H 1670 4946 50  0000 L CNN
F 1 "4k7" H 1670 4855 50  0000 L CNN
F 2 "Resistor_THT:R_Axial_DIN0207_L6.3mm_D2.5mm_P10.16mm_Horizontal" V 1530 4900 50  0001 C CNN
F 3 "~" H 1600 4900 50  0001 C CNN
	1    1600 4900
	1    0    0    -1  
$EndComp
$Comp
L Device:R R30
U 1 1
P 1300 4900
F 0 "R30" H 1370 4946 50  0000 L CNN
F 1 "4k7" H 1370 4855 50  0000 L CNN
F 2 "Resistor_THT:R_Axial_DIN0207_L6.3mm_D2.5mm_P10.16mm_Horizontal" V 1230 4900 50  0001 C CNN
F 3 "~" H 1300 4900 50  0001 C CNN
	1    1300 4900
	1    0    0    -1  
$EndComp
Wire Wire Line
	1300 5050 1300 5200
Wire Wire Line
	1600 5050 1600 5400
Wire Wire Line
	1300 4750 1300 4650
Wire Wire Line
	1300 4650 1600 4650
Connection ~ 1100 4650
Wire Wire Line
	1100 4650 1100 4550
Wire Wire Line
	1600 4750 1600 4650
$Comp
L Device:C_Small C13
U 1 1
P 1600 5750
F 0 "C13" H 1692 5796 50  0000 L CNN
F 1 "10n" H 1650 5650 50  0000 L CNN
F 2 "Capacitor_THT:C_Rect_L7.0mm_W3.5mm_P2.50mm_P5.00mm" H 1600 5750 50  0001 C CNN
F 3 "~" H 1600 5750 50  0001 C CNN
	1    1600 5750
	1    0    0    -1  
$EndComp
$Comp
L Device:C_Small C12
U 1 1
P 1300 5750
F 0 "C12" H 1392 5796 50  0000 L CNN
F 1 "10n" H 1350 5650 50  0000 L CNN
F 2 "Capacitor_THT:C_Rect_L7.0mm_W3.5mm_P2.50mm_P5.00mm" H 1300 5750 50  0001 C CNN
F 3 "~" H 1300 5750 50  0001 C CNN
	1    1300 5750
	1    0    0    -1  
$EndComp
Wire Wire Line
	1100 5900 1300 5900
Wire Wire Line
	1600 5900 1600 5850
Connection ~ 1100 5900
Wire Wire Line
	1100 5900 1100 6000
Wire Wire Line
	1300 5850 1300 5900
Connection ~ 1300 5900
Wire Wire Line
	1300 5900 1600 5900
Wire Wire Line
	1000 5200 1300 5200
Wire Wire Line
	1300 5200 1300 5650
Connection ~ 1300 5200
Wire Wire Line
	1600 5650 1600 5400
Connection ~ 1600 5400
$Comp
L Device:R R32
U 1 1
P 1900 5200
F 0 "R32" V 1800 5000 50  0000 L CNN
F 1 "100" V 1800 5200 50  0000 L CNN
F 2 "Resistor_THT:R_Axial_DIN0207_L6.3mm_D2.5mm_P10.16mm_Horizontal" V 1830 5200 50  0001 C CNN
F 3 "~" H 1900 5200 50  0001 C CNN
	1    1900 5200
	0    1    1    0   
$EndComp
$Comp
L Device:R R33
U 1 1
P 1900 5400
F 0 "R33" V 1800 5200 50  0000 L CNN
F 1 "100" V 1800 5400 50  0000 L CNN
F 2 "Resistor_THT:R_Axial_DIN0207_L6.3mm_D2.5mm_P10.16mm_Horizontal" V 1830 5400 50  0001 C CNN
F 3 "~" H 1900 5400 50  0001 C CNN
	1    1900 5400
	0    1    1    0   
$EndComp
Connection ~ 1300 4650
Wire Wire Line
	1300 4650 1100 4650
Wire Wire Line
	1300 5200 1750 5200
Wire Wire Line
	1600 5400 1750 5400
Wire Wire Line
	2050 5400 2150 5400
Wire Wire Line
	2050 5200 2150 5200
Text Label 2150 5200 0    50   ~ 0
DCF
Text Label 2150 5400 0    50   ~ 0
BUTTON
Wire Wire Line
	1000 5300 1100 5300
Wire Wire Line
	1100 5300 1100 5900
Wire Wire Line
	1000 5400 1600 5400
Connection ~ 4200 5050
$Comp
L Device:C_Small C14
U 1 1
P 3700 5350
F 0 "C14" H 3800 5250 50  0000 L CNN
F 1 "100n" H 3750 5150 50  0000 L CNN
F 2 "Capacitor_THT:C_Rect_L7.0mm_W3.5mm_P2.50mm_P5.00mm" H 3700 5350 50  0001 C CNN
F 3 "~" H 3700 5350 50  0001 C CNN
	1    3700 5350
	-1   0    0    1   
$EndComp
Wire Wire Line
	3700 5450 3700 5650
Connection ~ 3700 5650
Wire Wire Line
	3700 5250 3700 5050
Wire Wire Line
	2650 5050 3700 5050
Wire Wire Line
	4100 5050 4200 5050
Connection ~ 3800 1050
Wire Wire Line
	1000 5600 2500 5600
$Comp
L Connector:Conn_01x06_Male J6
U 1 1
P 1050 2200
F 0 "J6" H 1050 1650 50  0000 R CNN
F 1 "PC" H 1200 1750 50  0000 R CNN
F 2 "Connector_PinHeader_2.54mm:PinHeader_1x06_P2.54mm_Vertical" H 1050 2200 50  0001 C CNN
F 3 "~" H 1050 2200 50  0001 C CNN
	1    1050 2200
	1    0    0    1   
$EndComp
$Comp
L power:GND #PWR010
U 1 1
P 1350 2500
F 0 "#PWR010" H 1350 2250 50  0001 C CNN
F 1 "GND" H 1355 2327 50  0000 C CNN
F 2 "" H 1350 2500 50  0001 C CNN
F 3 "" H 1350 2500 50  0001 C CNN
	1    1350 2500
	1    0    0    -1  
$EndComp
Wire Wire Line
	1250 2400 1350 2400
Wire Wire Line
	1350 2400 1350 2500
$Comp
L power:+5V #PWR011
U 1 1
P 1400 1800
F 0 "#PWR011" H 1400 1650 50  0001 C CNN
F 1 "+5V" H 1415 1973 50  0000 C CNN
F 2 "" H 1400 1800 50  0001 C CNN
F 3 "" H 1400 1800 50  0001 C CNN
	1    1400 1800
	1    0    0    -1  
$EndComp
Wire Wire Line
	1250 1900 1400 1900
Wire Wire Line
	1400 1900 1400 1800
Wire Wire Line
	1250 2000 1350 2000
Wire Wire Line
	1250 2100 1350 2100
Wire Wire Line
	1250 2200 1350 2200
Wire Wire Line
	1250 2300 1350 2300
Text Label 1350 2000 0    50   ~ 0
PC5
Text Label 1350 2100 0    50   ~ 0
PC4
Text Label 1350 2200 0    50   ~ 0
PC3
Text Label 1350 2300 0    50   ~ 0
PC2
Wire Wire Line
	5450 2700 5550 2700
Wire Wire Line
	5450 2800 5550 2800
Wire Wire Line
	5450 2900 5550 2900
Wire Wire Line
	5450 3000 5550 3000
Text Label 5550 2700 0    50   ~ 0
PC2
Text Label 5550 2800 0    50   ~ 0
PC3
Text Label 5550 2900 0    50   ~ 0
PC4
Text Label 5550 3000 0    50   ~ 0
PC5
NoConn ~ 5450 2600
$Comp
L Device:Polyfuse F1
U 1 1
P 3950 5050
F 0 "F1" V 3725 5050 50  0000 C CNN
F 1 "Polyfuse 100 mA" V 3816 5050 50  0000 C CNN
F 2 "Varistor:RV_Disc_D7mm_W3.4mm_P5mm" H 4000 4850 50  0001 L CNN
F 3 "~" H 3950 5050 50  0001 C CNN
	1    3950 5050
	0    1    1    0   
$EndComp
Wire Wire Line
	3800 5050 3700 5050
Connection ~ 3700 5050
$Comp
L Regulator_Linear:LM317_3PinPackage U2
U 1 1
P 5500 5050
F 0 "U2" H 5500 5292 50  0000 C CNN
F 1 "LM317_3PinPackage" H 5500 5201 50  0000 C CNN
F 2 "Package_TO_SOT_THT:TO-220-3_Horizontal_TabDown" H 5500 5300 50  0001 C CIN
F 3 "http://www.ti.com/lit/ds/symlink/lm317.pdf" H 5500 5050 50  0001 C CNN
	1    5500 5050
	1    0    0    -1  
$EndComp
$Comp
L Device:R R34
U 1 1
P 5900 5300
F 0 "R34" H 5970 5346 50  0000 L CNN
F 1 "220" H 5970 5255 50  0000 L CNN
F 2 "Resistor_THT:R_Axial_DIN0207_L6.3mm_D2.5mm_P10.16mm_Horizontal" V 5830 5300 50  0001 C CNN
F 3 "~" H 5900 5300 50  0001 C CNN
	1    5900 5300
	1    0    0    -1  
$EndComp
$Comp
L Device:R R35
U 1 1
P 5900 5800
F 0 "R35" H 5970 5846 50  0000 L CNN
F 1 "4020" H 5970 5755 50  0000 L CNN
F 2 "Resistor_THT:R_Axial_DIN0207_L6.3mm_D2.5mm_P10.16mm_Horizontal" V 5830 5800 50  0001 C CNN
F 3 "~" H 5900 5800 50  0001 C CNN
	1    5900 5800
	1    0    0    -1  
$EndComp
Wire Wire Line
	6250 5700 6250 6150
Wire Wire Line
	5500 5500 5900 5500
Wire Wire Line
	5900 5500 5900 5650
Wire Wire Line
	5500 5350 5500 5500
Wire Wire Line
	5900 5450 5900 5500
Connection ~ 5900 5500
Wire Wire Line
	5800 5050 5900 5050
Wire Wire Line
	5900 5050 5900 5150
Wire Wire Line
	5900 5950 5900 6150
Connection ~ 5900 6150
Wire Wire Line
	5900 6150 6250 6150
Connection ~ 5900 5050
Wire Wire Line
	6250 4950 6250 5050
$Comp
L Regulator_Linear:LM317_3PinPackage U3
U 1 1
P 6850 5050
F 0 "U3" H 6850 5292 50  0000 C CNN
F 1 "LM317_3PinPackage" H 6850 5201 50  0000 C CNN
F 2 "Package_TO_SOT_THT:TO-220-3_Horizontal_TabDown" H 6850 5300 50  0001 C CIN
F 3 "http://www.ti.com/lit/ds/symlink/lm317.pdf" H 6850 5050 50  0001 C CNN
	1    6850 5050
	1    0    0    -1  
$EndComp
$Comp
L Device:R R36
U 1 1
P 7250 5300
F 0 "R36" H 7320 5346 50  0000 L CNN
F 1 "220" H 7320 5255 50  0000 L CNN
F 2 "Resistor_THT:R_Axial_DIN0207_L6.3mm_D2.5mm_P10.16mm_Horizontal" V 7180 5300 50  0001 C CNN
F 3 "~" H 7250 5300 50  0001 C CNN
	1    7250 5300
	1    0    0    -1  
$EndComp
$Comp
L Device:R R37
U 1 1
P 7250 5800
F 0 "R37" H 7320 5846 50  0000 L CNN
F 1 "665" H 7320 5755 50  0000 L CNN
F 2 "Resistor_THT:R_Axial_DIN0207_L6.3mm_D2.5mm_P10.16mm_Horizontal" V 7180 5800 50  0001 C CNN
F 3 "~" H 7250 5800 50  0001 C CNN
	1    7250 5800
	1    0    0    -1  
$EndComp
$Comp
L Device:C_Small C10
U 1 1
P 7600 5600
F 0 "C10" H 7692 5646 50  0000 L CNN
F 1 "1.5 uF" H 7650 5500 50  0000 L CNN
F 2 "Capacitor_THT:C_Rect_L7.0mm_W6.0mm_P5.00mm" H 7600 5600 50  0001 C CNN
F 3 "~" H 7600 5600 50  0001 C CNN
	1    7600 5600
	1    0    0    -1  
$EndComp
Wire Wire Line
	6250 6150 7250 6150
Wire Wire Line
	7250 6150 7250 5950
Connection ~ 6250 6150
Wire Wire Line
	7250 5650 7250 5500
Wire Wire Line
	7150 5050 7250 5050
Wire Wire Line
	7600 5050 7600 4950
Wire Wire Line
	7250 5150 7250 5050
Connection ~ 7250 5050
Wire Wire Line
	7250 5050 7600 5050
Wire Wire Line
	6850 5350 6850 5500
Wire Wire Line
	6850 5500 7250 5500
Connection ~ 7250 5500
Wire Wire Line
	7250 5500 7250 5450
Wire Wire Line
	7250 6150 7600 6150
Wire Wire Line
	7600 6150 7600 5700
Connection ~ 7250 6150
Wire Wire Line
	7600 5500 7600 5050
Connection ~ 7600 5050
Connection ~ 4750 5050
Wire Wire Line
	4750 5050 5200 5050
Wire Wire Line
	4750 6150 5900 6150
Wire Wire Line
	4200 6150 4750 6150
$Comp
L Jumper:Jumper_2_Open JP1
U 1 1
P 2250 2400
F 0 "JP1" H 2250 2635 50  0000 C CNN
F 1 "Jumper_2_Open" H 2250 2900 50  0000 C CNN
F 2 "Connector_PinSocket_2.54mm:PinSocket_1x02_P2.54mm_Vertical" H 2250 2400 50  0001 C CNN
F 3 "~" H 2250 2400 50  0001 C CNN
	1    2250 2400
	1    0    0    -1  
$EndComp
Wire Wire Line
	2050 2400 1900 2400
Text Label 1900 2400 0    50   ~ 0
DTR
$EndSCHEMATC
